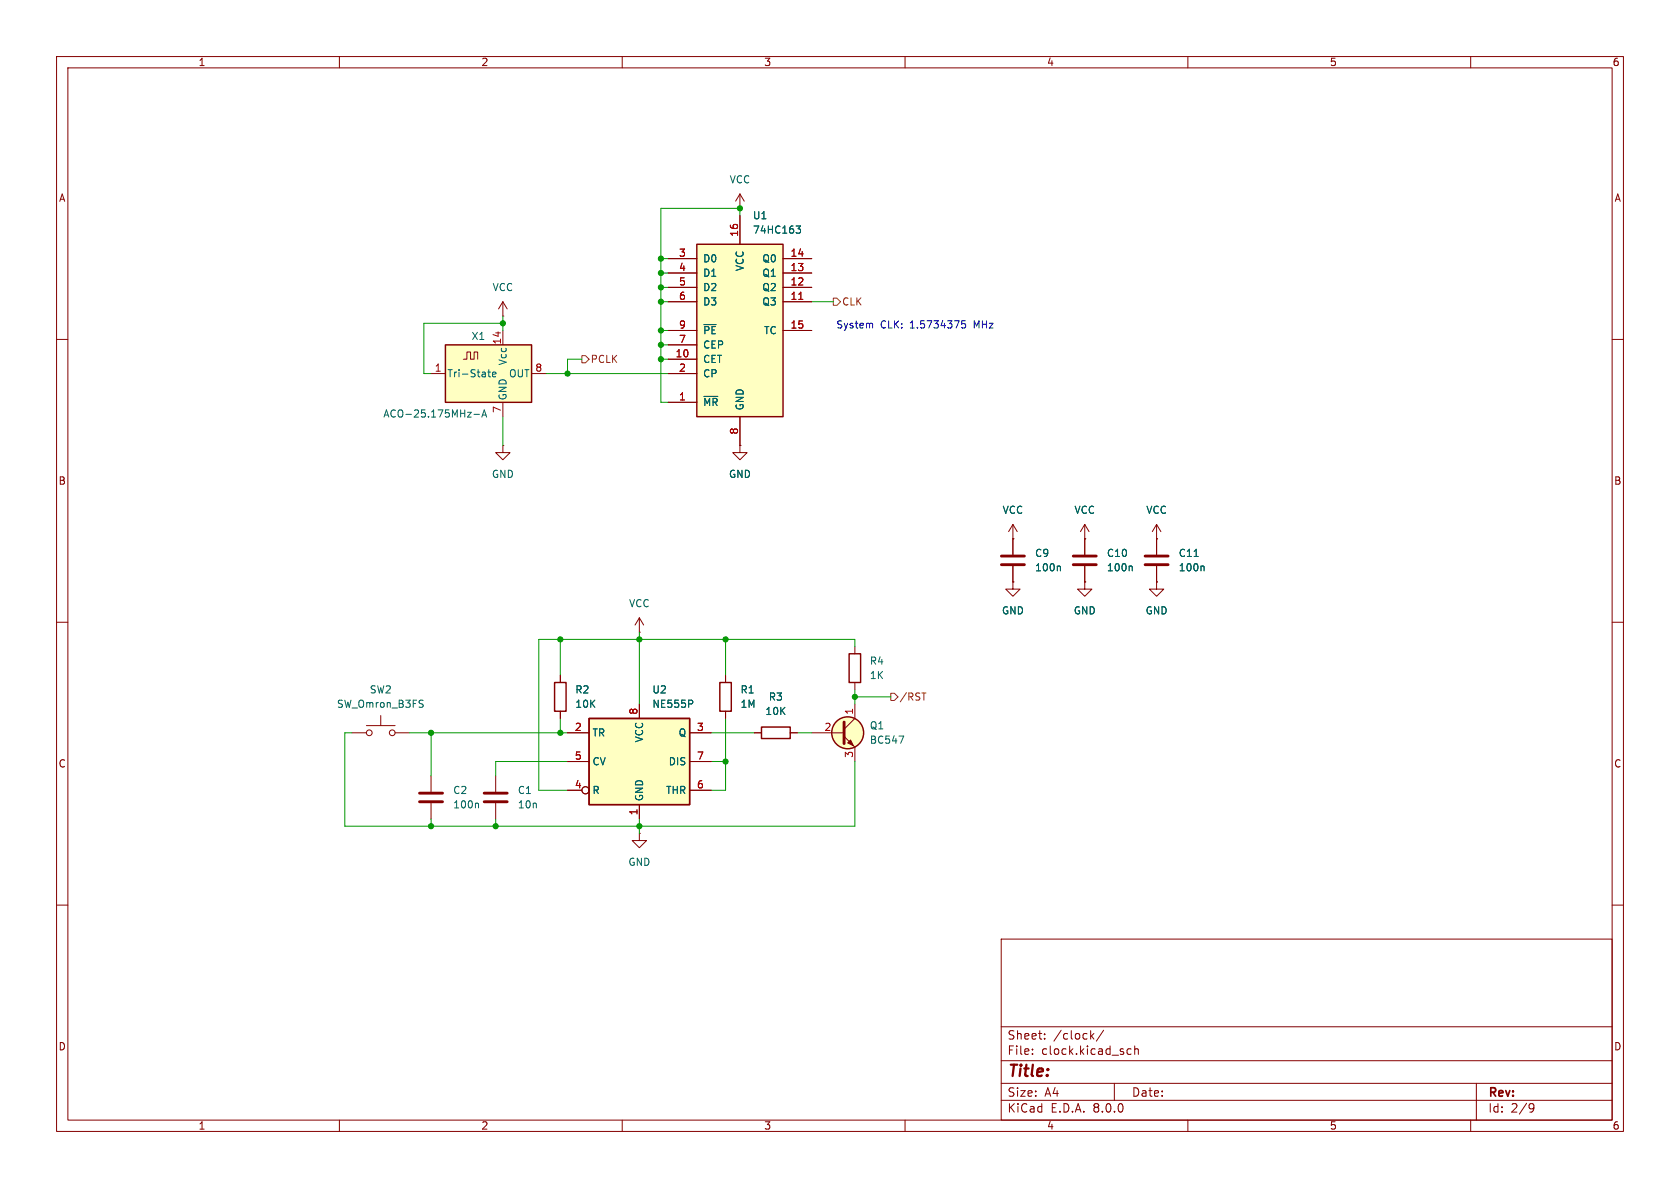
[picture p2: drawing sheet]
<svg xmlns="http://www.w3.org/2000/svg" width="297mm" height="210mm" viewBox="0 0 297 210" stroke-linecap="round" stroke-linejoin="round" font-family="sans-serif">
<g fill="none" stroke="#840000" stroke-width=".18">
<path d="M10 10h277v190h-277zM12 12h273v186h-273zM60 10v2M110 10v2M160 10v2M210 10v2M260 10v2M10 60h2M285 60h2M10 110h2M191.8 102.9v1.2h1.2l-1.2 1.3-1.3-1.3h1.3M191.8 102.9h.1"/>
<path d="M285 110h2M10 160h2M285 160h2M177 166h108v32h-108zM60 198v2M110 198v2M160 198v2M177 194.5h108M177 191.5h108M177 187.5h108M177 181.5h108M182.5 186.3v.1"/>
<path d="M182.5 185.5v.1M184.7 183.6v.1M184.7 182.8v.1M193 183.1l.4 .6M193.4 182.7l-.6 .6M195.1 182.1l-1.3 2M197 191.5v3M199.2 186.1l.3 .3 .5-.1M200 185.5l-.5-.1-.3 .3M200.6 185.5l.2-.1 .4 .1v.9M200.6 184.9v1.5M210 198v2"/>
<path d="M260 198v2M261 191.5v6.5M270.6 195.1l.5 .1a.99 .99 0 0 1-.4 1.4h-.2M271.2 195.7l-.3 .3h-.3"/>
</g>
<path d="M78.7 61h15.3v10.1h-15.3z" fill="#ffffc2"/>
<g fill="none" stroke="#840000" stroke-width=".25">
<path d="M78.7 61h15.3v10.1h-15.3zM150.1 115.6h2v5.1h-2zM127.3 120.7h2v5h-2zM134.6 128.5h5.1v2.1h-5.1z"/>
<circle cx="149.9" cy="129.5" r="2.82"/>
</g>
<g fill="none" stroke="#840000" stroke-width=".18">
<path d="M88.9 58.4v2.6M76.2 66h2.5M81.9 63.5h.6v-1.3h.7v1.3h.6v-1.3h.7v1.3M88.9 78.7v1.3h1.3l-1.3 1.3-1.3-1.3h1.3M88.9 78.7h.1M88.9 71.1v2.6M94 66h2.5M130.8 78.7v1.3h1.3l-1.3 1.3-1.3-1.3h1.3M130.8 78.7h.1M179.1 95.3h.1M179.1 92.7v5.3M179.1 92.7l-.8 1.3"/>
<path d="M179.1 92.7l.7 1.3M191.8 95.3h.1M191.8 92.7v5.3M191.8 92.7l-.8 1.3M191.8 92.7l.7 1.3M204.5 95.3h.1M204.5 92.7l-.8 1.3M204.5 92.7v5.3M204.5 92.7l.7 1.3M113 111.8h.1M113 109.2l-.7 1.3M113 109.2v2.6"/>
<path d="M113 109.2l.8 1.3M128.3 119.4v1.3M151.1 114.3v1.3M179.1 102.9v1.2h1.2l-1.2 1.3-1.3-1.3h1.3M179.1 102.9h.1M179.1 100.1v2.8M191.8 100.1v2.8M204.5 102.9v1.2h1.2l-1.2 1.3-1.3-1.3h1.3M204.5 102.9h.1M204.5 100.1v2.8M76.2 137.2v2.8M87.6 137.2v2.8"/>
<path d="M128.3 125.7v1.3M133.3 129.5h1.3M139.7 129.5h1.3M143.5 129.5h5.7M149.2 130.2l1.9 1.9v2.5M151.1 124.5v2.5l-1.9 1.9M151.1 120.7v1.2M76.2 142v2.8M87.6 142v2.8"/>
</g>
<path d="M83.8 73.2h1M85.2 73.7l.4-1.2 .4 1.2M85.3 73.4h.6M86.2 65.8h.5M86.4 65.3v1.1l.3 .2M87.1 66.2l.6-.1-.1-.3h-.3l-.2 .2v.6h.5M211.1 98.4h.7M187.3 100.1l.2 .1v.7M200 100.1l.2 .1v.7M212.7 100.1l.2 .1v.7M158.9 130.1h.9l-.6 1.3M84.4 142l.2 .2v.6" fill="none" stroke="#006464" stroke-width=".18"/>
<circle cx="149.9" cy="129.5" r="2.82" fill="#ffffc2" stroke="#ffffc2" stroke-width=".18"/>
<path d="M177 99.8h4.1M177 98.3h4.1M189.7 99.8h4.1M189.7 98.3h4.1M202.4 99.8h4.1M202.4 98.3h4.1M149.2 127.6v3.8M74.2 141.7h4M74.2 140.2h4M85.6 141.7h4.1M85.6 140.2h4.1" fill="none" stroke="#840000" stroke-width=".51"/>
<path d="M149.9 131.3l.5-.5 .5 1z" fill="#840000" stroke="#840000" stroke-width=".18"/>
<path d="M104.1 127h17.8v15.2h-17.8z" fill="#ffffc2"/>
<path d="M98 120.7h2.1v5h-2.1zM104.1 127h17.8v15.2h-17.8z" fill="none" stroke="#840000" stroke-width=".25"/>
<g fill="none" stroke="#840000" stroke-width=".18">
<path d="M130.8 36.8h.1M130.8 34.3l-.8 1.3M130.8 34.3v2.5M130.8 34.3l.8 1.3M88.9 55.9h.1M88.9 53.3l-.8 1.3M88.9 53.3v2.6M88.9 53.3l.8 1.3M99.1 119.4v1.3M62.2 129.5h2.6M64.8 128.3h5M67.3 126.5v1.8"/>
<path d="M69.8 129.5h2.6M99.1 125.7v1.3M100.3 129.5h3.8M100.3 139.7h2.6M100.3 134.6h3.8M113 124.5v2.5M121.9 129.5h3.8M121.9 139.7h3.8M121.9 134.6h3.8M113 147.3v1.3h1.3l-1.3 1.3-1.2-1.3h1.2M113 147.3h.1M113 142.2v2.6"/>
<circle cx="65.3" cy="129.5" r=".51"/>
<circle cx="69.3" cy="129.5" r=".51"/>
<circle cx="103.5" cy="139.7" r=".63"/>
</g>
<path d="M74.6 124.4l.2 .3-.2 .3M74.6 123.8h.2M122.4 123.8l.1 .2-.1 .4" fill="none" stroke="#006464" stroke-width=".18"/>
<path d="M123.2 43.2h15.2v30.5h-15.2z" fill="#ffffc2"/>
<path d="M123.2 43.2h15.2v30.5h-15.2z" fill="none" stroke="#840000" stroke-width=".25"/>
<g fill="none" stroke="#840000" stroke-width=".18">
<path d="M130.8 38.1v5.1M118.1 53.3h5.1M118.1 50.8h5.1M118.1 48.3h5.1M118.1 45.7h5.1M118.1 58.4h5.1M138.4 53.3h5.1M138.4 50.8h5.1M138.4 48.3h5.1M138.4 45.7h5.1M138.4 58.4h5.1M118.1 71.1h5.1"/>
<path d="M118.1 63.5h5.1M118.1 66h5.1M118.1 61h5.1M130.8 78.7h.1M130.8 73.7v5M179.1 95.3h.1M179.1 95.3v2.7M191.8 95.3h.1M191.8 95.3v2.7M204.5 95.3h.1M204.5 95.3v2.7M99.1 119.4v1.3"/>
<path d="M128.3 119.4v1.3M179.1 102.9h.1M179.1 100.1v2.8M191.8 102.9h.1M191.8 100.1v2.8M204.5 102.9h.1M204.5 100.1v2.8M99.1 125.7v1.3M100.3 129.5h3.8M100.3 139.7h2.6M100.3 134.6h3.8M113 124.5v2.5"/>
<path d="M121.9 129.5h3.8M121.9 139.7h3.8M121.9 134.6h3.8M128.3 125.7v1.3M133.3 129.5h1.3M139.7 129.5h1.3M113 142.2v2.6"/>
<circle cx="103.5" cy="139.7" r=".63"/>
</g>
<path d="M140.7 39.9h.8l-.4 .5 .4 .2v.4l-.2 .2h-.4M124.4 57.4h2.2M124.4 70.1h2.5M211.1 98.4h.7M187.3 100.1l.2 .1v.7M200 100.1l.2 .1v.7M212.7 100.1l.2 .1v.7M122.4 123.8l.1 .2-.1 .4" fill="none" stroke="#006464" stroke-width=".18"/>
<path d="M141.2 52.9h.7" fill="none" stroke="#a90000" stroke-width=".18"/>
<path d="M147.3 52.7h.7l.6 .6-.6 .7h-.7zM102.9 62.9h.6l.6 .6-.6 .6h-.6zM157.5 122.6h.6l.6 .6-.6 .6h-.6zM163 122.5h.7" fill="none" stroke="#725600" stroke-width=".18"/>
<path d="M154.1 57.1l.2 .2v.7M170.7 56.7h-.6l-.1 .6 .2-.1 .4 .1 .1 .1v.5l-.2 .1-.5-.1" fill="none" stroke="#0000c2" stroke-width=".18"/>
<g fill="none" stroke="#009600" stroke-width=".18">
<path d="M130.8 38.1v-1.3h-14v34.3h1.3M88.9 57.2h-14v8.8h1.3M88.9 55.9v2.5M116.8 45.7h1.3M116.8 58.4h1.3M116.8 50.8h1.3M116.8 53.3h1.3M116.8 48.3h1.3M143.5 53.3h3.8M88.9 73.7v5M96.5 66h21.6M102.9 63.5h-2.6v2.5"/>
<path d="M116.8 63.5h1.3M116.8 61h1.3M99.1 113v6.4M113 111.8v12.7M128.3 113v6.4M151.1 114.3v-1.3h-55.9v26.7h5.1M62.2 129.5h-1.2v16.6h90.1v-11.5M72.4 129.5h27.9M76.2 129.5v7.7M99.1 127v2.5M100.3 134.6h-12.7v2.6M125.7 129.5h7.6"/>
<path d="M125.7 134.6h2.6M128.3 127v12.7h-2.6M141 129.5h2.5M151.1 121.9v2.6M151.1 123.2h6.4M76.2 144.8v1.3M87.6 144.8v1.3M113 144.8v2.5"/>
</g>
<g fill="#009600" stroke="#009600" stroke-width=".18">
<circle cx="116.8" cy="45.7" r=".46"/>
<circle cx="130.8" cy="36.8" r=".46"/>
<circle cx="116.8" cy="53.3" r=".46"/>
<circle cx="88.9" cy="57.2" r=".46"/>
<circle cx="100.3" cy="66" r=".46"/>
<circle cx="116.8" cy="63.5" r=".46"/>
<circle cx="116.8" cy="48.3" r=".46"/>
<circle cx="116.8" cy="50.8" r=".46"/>
<circle cx="116.8" cy="58.4" r=".46"/>
<circle cx="116.8" cy="61" r=".46"/>
<circle cx="151.1" cy="123.2" r=".46"/>
<circle cx="128.3" cy="113" r=".46"/>
<circle cx="113" cy="113" r=".46"/>
<circle cx="128.3" cy="134.6" r=".46"/>
<circle cx="87.6" cy="146.1" r=".46"/>
<circle cx="76.2" cy="129.5" r=".46"/>
<circle cx="76.2" cy="146.1" r=".46"/>
<circle cx="99.1" cy="129.5" r=".46"/>
<circle cx="99.1" cy="113" r=".46"/>
<circle cx="113" cy="146.1" r=".46"/>
</g>
<text font-size="2.8" fill="#840000" x="178" y="190.9">Title:</text>
<g font-size="2.1" fill="#840000">
<text x="178" y="184">Sheet:</text>
<text x="186.2" y="184">/clock/</text>
<text x="178" y="186.7">File:</text>
<text x="184.1" y="186.7">clock.kicad_sch</text>
<text x="178" y="196.9">KiCad</text>
<text x="178" y="194.1">Size:</text>
<text x="184.7" y="194.1">A4</text>
<text x="185.7" y="196.9">E.D.A.</text>
<text x="193.3" y="196.9">8.0.0</text>
<text x="200" y="194.1">Date:</text>
<text x="263" y="194.3">Rev:</text>
<text x="263" y="196.9">Id:</text>
<text x="267.1" y="196.9">2/9</text>
</g>
<g font-size="1.8" fill="#840000">
<text x="35" y="11.9">1</text>
<text x="85" y="11.9">2</text>
<text x="135" y="11.9">3</text>
<text x="185" y="11.9">4</text>
<text x="235" y="11.9">5</text>
<text x="285" y="11.9">6</text>
<text x="10.3" y="35.9">A</text>
<text x="285.3" y="35.9">A</text>
<text x="10.3" y="85.9">B</text>
<text x="285.3" y="85.9">B</text>
<text x="10.3" y="135.9">C</text>
<text x="285.3" y="135.9">C</text>
<text x="10.3" y="185.9">D</text>
<text x="285.3" y="185.9">D</text>
<text x="35" y="199.9">1</text>
<text x="85" y="199.9">2</text>
<text x="135" y="199.9">3</text>
<text x="185" y="199.9">4</text>
<text x="235" y="199.9">5</text>
<text x="285" y="199.9">6</text>
</g>
<g font-size="1.8" fill="#006464">
<text x="128.9" y="32.6">VCC</text>
<text x="133" y="39">U1</text>
<text x="133" y="41.5">74HC163</text>
<text x="124.2" y="46.6">D0</text>
<text x="134.7" y="46.6">Q0</text>
<text x="87" y="51.7">VCC</text>
<text x="124.2" y="49.1">D1</text>
<text x="124.2" y="51.7">D2</text>
<text x="131.7" y="48" transform="rotate(-90 131.7 48)">VCC</text>
<text x="134.7" y="51.7">Q2</text>
<text x="134.7" y="49.1">Q1</text>
<text x="124.2" y="54.2">D3</text>
<text x="124.2" y="59.3">~{PE}</text>
<text x="134.7" y="54.2">Q3</text>
<text x="135" y="59.3">TC</text>
<text x="83.3" y="60.3">X1</text>
<text x="89.8" y="64.7" transform="rotate(-90 89.8 64.7)">Vcc</text>
<text x="124.2" y="64.4">CET</text>
<text x="124.2" y="61.8">CEP</text>
<text x="79" y="66.9">Tri-State</text>
<text x="89.8" y="70.9" transform="rotate(-90 89.8 70.9)">GND</text>
<text x="89.9" y="66.9">OUT</text>
<text x="124.2" y="72">~{MR}</text>
<text x="124.2" y="66.9">CP</text>
<text x="67.7" y="74">ACO-25.175MHz-A</text>
<text x="131.7" y="72.6" transform="rotate(-90 131.7 72.6)">GND</text>
<text x="86.9" y="84.7">GND</text>
<text x="128.8" y="84.7">GND</text>
<text x="177.2" y="91">VCC</text>
<text x="189.9" y="91">VCC</text>
<text x="202.6" y="91">VCC</text>
<text x="182.9" y="98.7">C9</text>
<text x="182.9" y="101.2">100n</text>
<text x="195.6" y="101.2">100n</text>
<text x="195.6" y="98.7">C10</text>
<text x="208.3" y="101.2">100n</text>
<text x="208.3" y="98.7">C11</text>
<text x="111.1" y="107.5">VCC</text>
<text x="177" y="108.8">GND</text>
<text x="189.7" y="108.8">GND</text>
<text x="202.4" y="108.8">GND</text>
<text x="153.7" y="117.7">R4</text>
<text x="59.5" y="125.3">SW_Omron_B3FS</text>
<text x="65.3" y="122.8">SW2</text>
<text x="101.6" y="122.8">R2</text>
<text x="101.6" y="125.3">10K</text>
<text x="115.2" y="122.8">U2</text>
<text x="115.2" y="125.3">NE555P</text>
<text x="130.8" y="122.8">R1</text>
<text x="130.8" y="125.3">1M</text>
<text x="135.8" y="124.1">R3</text>
<text x="153.7" y="120.2">1K</text>
<text x="104.6" y="130.4">TR</text>
<text x="113.9" y="131.3" transform="rotate(-90 113.9 131.3)">VCC</text>
<text x="119.9" y="130.4">Q</text>
<text x="135.2" y="126.6">10K</text>
<text x="153.7" y="131.7">BC547</text>
<text x="153.7" y="129.1">Q1</text>
<text x="104.6" y="135.5">CV</text>
<text x="118.1" y="135.5">DIS</text>
<text x="80" y="140.6">C2</text>
<text x="80" y="143.1">100n</text>
<text x="91.4" y="140.6">C1</text>
<text x="91.4" y="143.1">10n</text>
<text x="104.6" y="140.6">R</text>
<text x="113.9" y="141.7" transform="rotate(-90 113.9 141.7)">GND</text>
<text x="117.6" y="140.6">THR</text>
<text x="111" y="153.3">GND</text>
</g>
<g font-size="1.8" fill="#a90000">
<text x="130.6" y="42" transform="rotate(-90 130.6 42)">16</text>
<text x="119.9" y="45.5">3</text>
<text x="139.7" y="45.5">14</text>
<text x="119.9" y="48">4</text>
<text x="119.9" y="50.5">5</text>
<text x="119.9" y="53.1">6</text>
<text x="139.7" y="53.1">11</text>
<text x="139.7" y="50.5">12</text>
<text x="139.7" y="48">13</text>
<text x="119.9" y="58.2">9</text>
<text x="139.7" y="58.2">15</text>
<text x="76.8" y="65.8">1</text>
<text x="88.6" y="61" transform="rotate(-90 88.6 61)">14</text>
<text x="94.5" y="65.8">8</text>
<text x="119.3" y="63.2">10</text>
<text x="119.9" y="65.8">2</text>
<text x="119.9" y="60.7">7</text>
<text x="119.9" y="70.9">1</text>
<text x="88.6" y="73.1" transform="rotate(-90 88.6 73.1)">7</text>
<text x="130.6" y="76.9" transform="rotate(-90 130.6 76.9)">8</text>
<text x="101.5" y="129.3">2</text>
<text x="112.8" y="126.4" transform="rotate(-90 112.8 126.4)">8</text>
<text x="123.1" y="129.3">3</text>
<text x="145.7" y="129.3">2</text>
<text x="150.9" y="126.4" transform="rotate(-90 150.9 126.4)">1</text>
<text x="101.5" y="134.4">5</text>
<text x="123.1" y="134.4">7</text>
<text x="150.9" y="134.1" transform="rotate(-90 150.9 134.1)">3</text>
<text x="101.5" y="139.4">4</text>
<text x="123.1" y="139.4">6</text>
<text x="112.8" y="144.2" transform="rotate(-90 112.8 144.2)">1</text>
</g>
<g font-size="1.8" fill="#0000c2">
<text x="147.8" y="58.3">System</text>
<text x="155.6" y="58.3">CLK:</text>
<text x="161" y="58.3">1.5734375</text>
<text x="172.4" y="58.3">MHz</text>
</g>
<g font-size="1.8" fill="#725600">
<text x="148.8" y="54.2">CLK</text>
<text x="104.3" y="64.4">PCLK</text>
<text x="158.9" y="124.1">/RST</text>
</g>
</svg>
